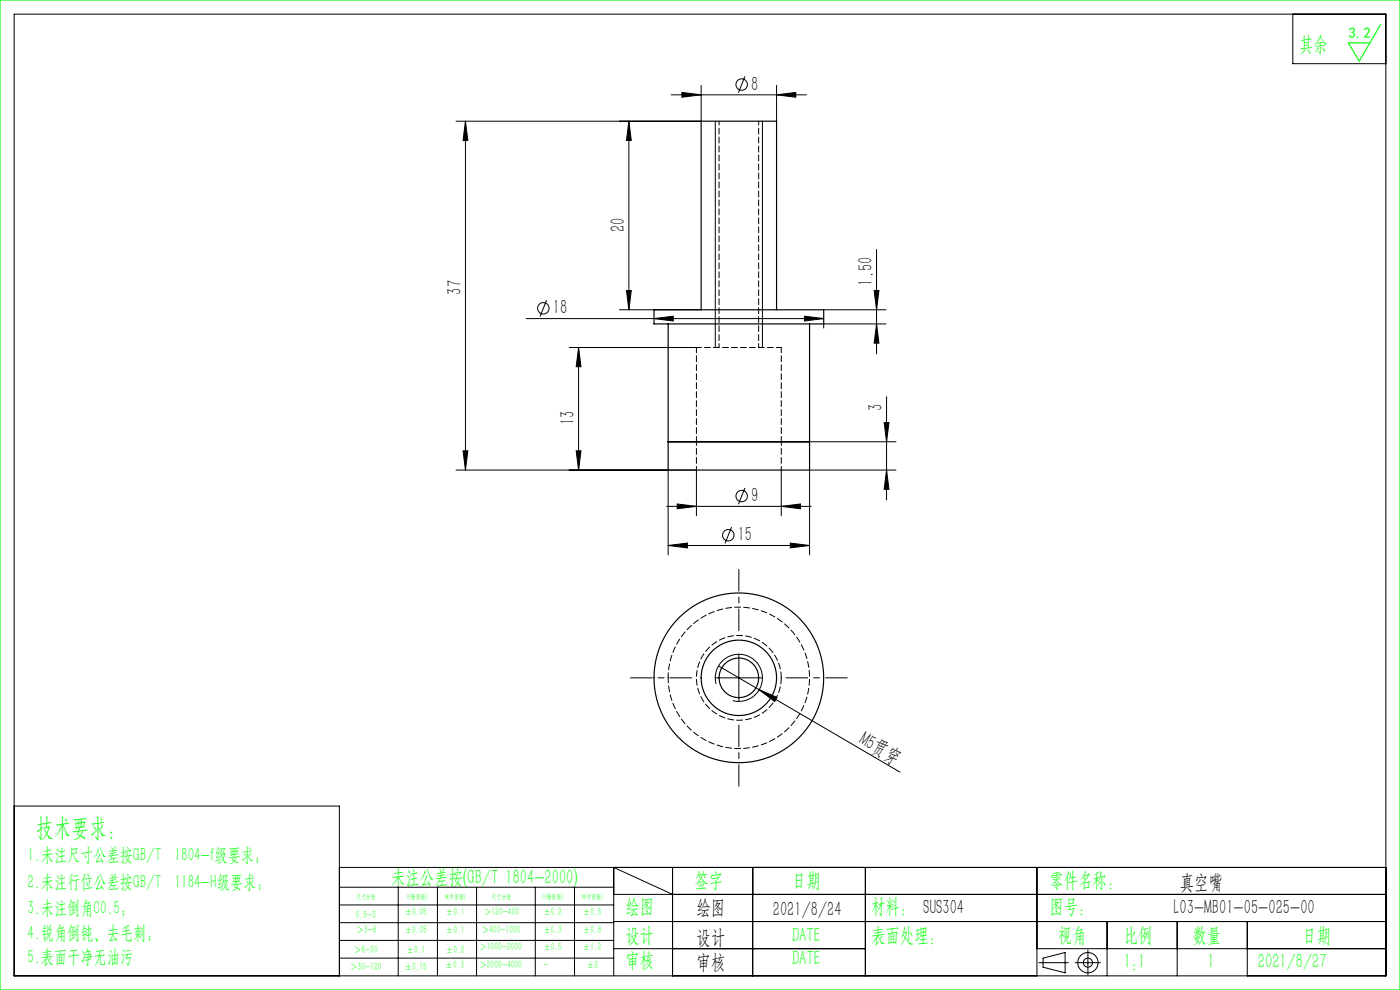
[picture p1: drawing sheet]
<svg xmlns="http://www.w3.org/2000/svg" width="297mm" height="210mm" viewBox="0 0 297 210" stroke-linecap="round" stroke-linejoin="round" font-family="sans-serif">
<g fill="none" stroke="#000" stroke-width=".21">
<path d="M3 3h291v204h-291zM144.7 19.6l4 .5-4 .5zM148.7 18.1v7.6h-52M158 16.2l-1.4 3.5M164.7 18.1v7.6M274.3 3v10.5h19.7M98.7 25.7l.6 4.1h-1.1zM98.7 25.7v74M133.4 25.7l.5 4.1h-1zM133.4 25.7v40M142.4 20.1h28.7M151.7 25.7v48"/>
<path d="M161.7 25.7v48M164.7 20.1l4.1-.5v1zM186 52.9v22.2M111.6 67.6h63.1M116 63.7l-1.4 3.4M120.7 73.7h27M122.7 73.7v26M122.7 73.7l.6 4.1h-1.1zM131.4 65.7h17.3M132.9 61.6h1l-.5 4.1zM138.7 67.6l4.1-.5v1zM138.7 65.6v.1"/>
<path d="M170.7 67.1l4 .5-4 .5zM174.7 65.7h13.3M185.4 61.6h1.1l-.5 4.1zM186 68.7l.5 4.1h-1.1zM188 68.7h-13.3v.9M96.7 99.7h51v9.7M98.2 95.6h1.1l-.6 4.1zM122.2 95.6h1.1l-.6 4.1zM141.7 99.7v18M165.7 99.7v9.7M171.7 93.7h18.4M187.6 89.6h1l-.5 4.1z"/>
<path d="M188.1 84.1v22M188.1 99.7l.5 4.1h-1zM190.1 99.7h-18.4v18M141.4 107.4h30.7M141.7 115.7l4.1-.5v1zM141.7 115.7h30M143.7 106.9l4 .5-4 .5zM155.2 111.8l-1.4 3.5M158 103.5l-1.4 3.5M165.7 107.4l4.1-.5v1zM167.7 115.2l4 .5-4 .5zM156.7 138.8v10"/>
<path d="M151.7 143.8h10M151.9 145.1a5 5 0 0 1 4.4-6.3 5 5 0 0 1 5.4 5.4 5 5 0 0 1-6.3 4.4M152.4 141.3l38.5 22.5M161.1 146.3l3.7 1.6-.5 .9zM3 171h69v36M72 184h222M72 188.2h58.2M72 192h58.2M72 195.7h58.2M72 199.5h58.2M84.5 188.2v18.8M92.8 188.2v18.8"/>
<path d="M101.1 188.2v18.8M113.6 188.2v18.8M121.9 188.2v18.8M130.2 189.7h163.8M130.2 195.5h163.8M142.7 189.7l-12.5-5.7v23M142.7 184v23M159.7 184v23M183.6 184v23M220 184v23M234.9 195.5v11.5M249.7 195.5v11.5"/>
<path d="M264.6 195.5v11.5M72 203.2h58.2M130.2 201.2h53.4M220 201.2h74M220.4 204.2h6.2M221.3 203.2l4.7-1.1v4.3l-4.7-1.2zM228.1 204.2h5.3M230.8 201.5v5.3"/>
<circle cx="157.3" cy="17.9" r="1.21"/>
<circle cx="115.3" cy="65.4" r="1.21"/>
<circle cx="154.5" cy="113.5" r="1.21"/>
<circle cx="157.3" cy="105.2" r="1.21"/>
<circle cx="230.8" cy="204.2" r="2.15"/>
<circle cx="230.8" cy="204.2" r=".96"/>
</g>
<path d="M0 0h297v210h-297zM292.9 5.2l-4.5 7.7-2.4-3.8h4.6" fill="none" stroke="#0f0" stroke-width=".25"/>
<path d="M156.7 133.8v-13M146.7 143.8h-13M156.7 153.8v13M166.7 143.8h13" fill="none" stroke="#000" stroke-width=".21" stroke-dasharray="30.5 1.3 1.3 1.3" stroke-dashoffset="25.9"/>
<g fill="#000">
<path d="M161.1 146.3l3.7 1.6-.5 .9z"/>
<path d="M133.4 25.7l.5 4.1h-1zM132.9 61.6h1l-.5 4.1zM98.7 25.7l.6 4.1h-1.1zM98.2 95.6h1.1l-.6 4.1zM122.7 73.7l.6 4.1h-1.1zM122.2 95.6h1.1l-.6 4.1z"/>
<path d="M138.7 67.6l4.1-.5v1zM170.7 67.1l4 .5-4 .5zM144.7 19.6l4 .5-4 .5zM164.7 20.1l4.1-.5v1zM143.7 106.9l4 .5-4 .5zM165.7 107.4l4.1-.5v1z"/>
<path d="M186 68.7l.5 4.1h-1.1zM185.4 61.6h1.1l-.5 4.1zM188.1 99.7l.5 4.1h-1zM187.6 89.6h1l-.5 4.1z"/>
<path d="M167.7 115.2l4 .5-4 .5zM141.7 115.7l4.1-.5v1z"/>
</g>
<g fill="none" stroke="#000" stroke-width=".25">
<path d="M138.7 65.7h36v3h-36zM141.7 68.7v31h30v-31M148.7 65.7v-40h16v40M141.7 93.7h30"/>
<circle cx="156.7" cy="143.8" r="8"/>
<circle cx="156.7" cy="143.8" r="4.2"/>
<circle cx="156.7" cy="143.8" r="18"/>
</g>
<path d="M147.7 73.7v20M165.7 73.7h-18M165.7 93.7v-20M141.7 143.8a15 15 0 0 0 22.2 13.1 15 15 0 0 0 .9-25.7 15 15 0 0 0-23 11.5l-.1 1.1" fill="none" stroke="#000" stroke-width=".21" stroke-dasharray="1.3 .6" stroke-dashoffset=".2"/>
<path d="M152.5 25.7v48M160.9 73.7v-48" fill="none" stroke="#000" stroke-width=".21" stroke-dasharray="1.3 .6" stroke-dashoffset=".4"/>
<path d="M147.7 93.7v6M165.7 99.7v-6" fill="none" stroke="#000" stroke-width=".21" stroke-dasharray="1.3 .6" stroke-dashoffset=".5"/>
<path d="M165.7 143.8a9 9 0 0 1-13.2 7.9 9 9 0 0 1-.7-15.4 9 9 0 0 1 13.9 6.7v.8" fill="none" stroke="#000" stroke-width=".21" stroke-dasharray="1.3 .6"/>
<text font-size="5.4" fill="#0f0" x="7.7" y="177.2">技术要求：</text>
<g font-size="4.4" fill="#0f0">
<text x="275.6" y="10.8">其余</text>
<text x="83" y="187.5">未注公差按(GB/T 1804-2000)</text>
<text x="147.3" y="188">签字</text>
<text x="168" y="188">日期</text>
<text x="222.6" y="188">零件名称：</text>
<text x="132.7" y="193.6">绘图</text>
<text x="184.8" y="193.6">材料： SUS304</text>
<text x="222.6" y="193.6">图号：</text>
<text x="132.7" y="199.8">设计</text>
<text x="168" y="199.8">DATE</text>
<text x="184.8" y="199.8">表面处理：</text>
<text x="224.4" y="199.8">视角</text>
<text x="238.4" y="199.8">比例</text>
<text x="253" y="199.8">数量</text>
<text x="276.3" y="199.8">日期</text>
<text x="132.7" y="205.1">审核</text>
<text x="168" y="204.6">DATE</text>
<text x="238.4" y="205.3">1:1</text>
<text x="256.2" y="205.3">1</text>
<text x="266.9" y="205.3">2021/8/27</text>
</g>
<g font-size="4.4">
<text x="159.3" y="19.2">8</text>
<text x="132.5" y="49.3" transform="rotate(-90 132.5 49.3)">20</text>
<text x="97.9" y="62.5" transform="rotate(-90 97.9 62.5)">37</text>
<text x="185.1" y="60.6" transform="rotate(-90 185.1 60.6)">1.50</text>
<text x="117.3" y="66.7">18</text>
<text x="187.2" y="87.2" transform="rotate(-90 187.2 87.2)">3</text>
<text x="121.9" y="90.1" transform="rotate(-90 121.9 90.1)">13</text>
<text x="159.3" y="106.5">9</text>
<text x="156.5" y="114.8">15</text>
<text x="182" y="157.6" transform="rotate(30 182 157.6)">M5贯穿</text>
<text x="250.3" y="188.6">真空嘴</text>
<text x="147.8" y="194">绘图</text>
<text x="163.9" y="194.3">2021/8/24</text>
<text x="249" y="194">L03-MB01-05-025-00</text>
<text x="147.8" y="200.2">设计</text>
<text x="147.8" y="205.5">审核</text>
</g>
<g font-size="4" fill="#0f0">
<text x="5.9" y="182.6">1.未注尺寸公差按GB/T 1804-f级要求；</text>
<text x="5.9" y="188.4">2.未注行位公差按GB/T 1184-H级要求；</text>
<text x="5.9" y="193.9">3.未注倒角C0.5；</text>
<text x="5.9" y="199.2">4.锐角倒钝、去毛刺；</text>
<text x="5.9" y="204.2">5.表面干净无油污</text>
</g>
<text font-size="3.2" fill="#0f0" x="286.1" y="8">3.2</text>
<g font-size="2.3" fill="#0f0">
<text x="75.5" y="194.7">0.5-3</text>
<text x="75.6" y="198">＞3-6</text>
<text x="85.9" y="194.2">±0.05</text>
<text x="85.9" y="198">±0.05</text>
<text x="94.6" y="194.2">±0.1</text>
<text x="94.6" y="198">±0.1</text>
<text x="102.2" y="198">＞400-1000</text>
<text x="102.7" y="194.2">＞120-400</text>
<text x="115.3" y="194.2">±0.2</text>
<text x="115.3" y="198">±0.3</text>
<text x="123.7" y="194.2">±0.5</text>
<text x="123.7" y="198">±0.8</text>
<text x="75.1" y="202.2">＞6-30</text>
<text x="86.3" y="202.2">±0.1</text>
<text x="94.6" y="202.2">±0.2</text>
<text x="101.7" y="201.6">＞1000-2000</text>
<text x="115.3" y="201.6">±0.5</text>
<text x="123.7" y="201.6">±1.2</text>
<text x="74.3" y="205.8">＞30-120</text>
<text x="85.9" y="205.8">±0.15</text>
<text x="94.5" y="205.4">±0.3</text>
<text x="101.7" y="205.4">＞2000-4000</text>
<text x="115.3" y="205.4">-</text>
<text x="124.5" y="205.4">±2</text>
</g>
<g font-size="1.5" fill="#0f0">
<text x="75.5" y="190.6">尺寸分段</text>
<text x="86.4" y="190.6">F(精密级)</text>
<text x="94.4" y="190.6">M(中密级)</text>
<text x="104.3" y="190.6">尺寸分段</text>
<text x="115.2" y="190.6">F(精密级)</text>
<text x="123.5" y="190.6">M(中密级)</text>
</g>
</svg>
